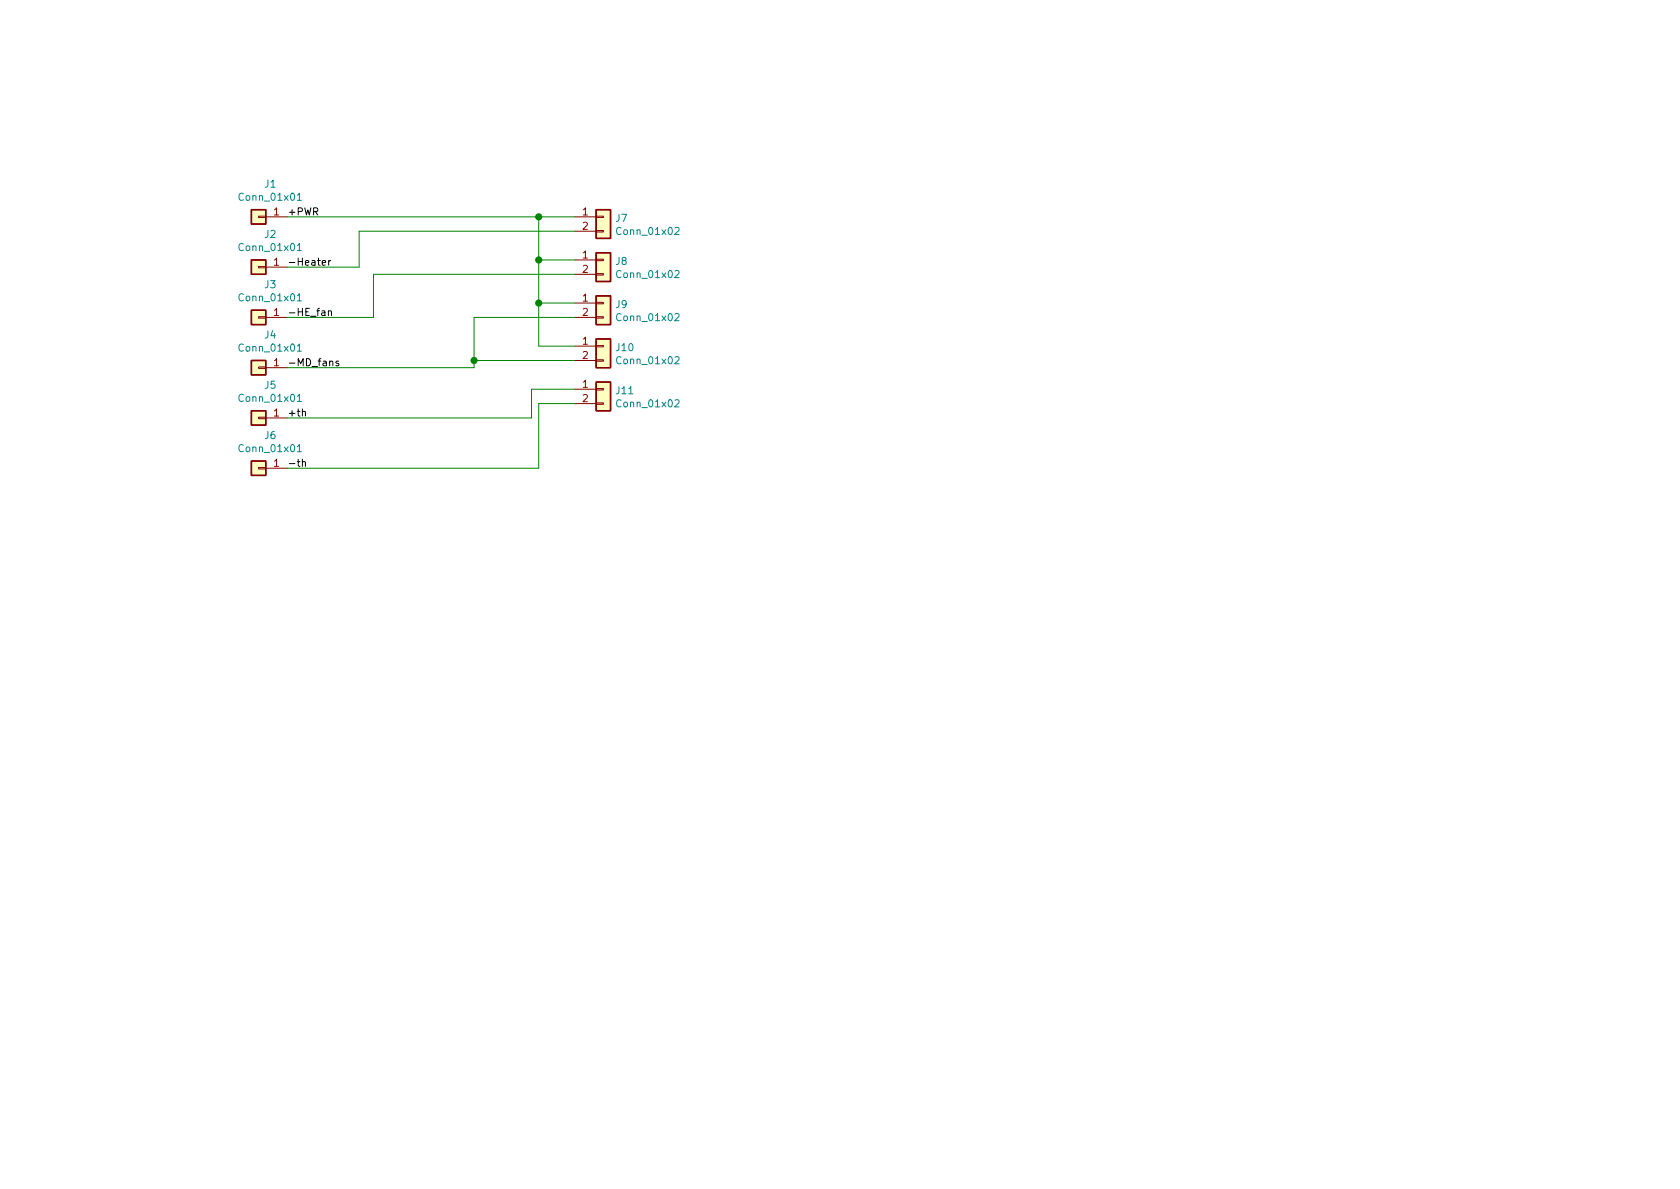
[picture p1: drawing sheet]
EESchema Schematic File Version 4
EELAYER 30 0
EELAYER END
$Descr A4 11693 8268
encoding utf-8
Sheet 1 1
Title ""
Date ""
Rev ""
Comp ""
Comment1 ""
Comment2 ""
Comment3 ""
Comment4 ""
$EndDescr
$Comp
L Connector_Generic:Conn_01x01 J1
U 1 1
P 1800 1500
F 0 "J1" H 1718 1275 50  0000 C CNN
F 1 "Conn_01x01" H 1718 1366 50  0000 C CNN
F 2 "Connector_Wire:SolderWire-0.5sqmm_1x01_D0.9mm_OD2.1mm" H 1800 1500 50  0001 C CNN
F 3 "~" H 1800 1500 50  0001 C CNN
	1    1800 1500
	-1   0    0    1   
$EndComp
$Comp
L Connector_Generic:Conn_01x01 J2
U 1 1
P 1800 1850
F 0 "J2" H 1718 1625 50  0000 C CNN
F 1 "Conn_01x01" H 1718 1716 50  0000 C CNN
F 2 "Connector_Wire:SolderWire-0.5sqmm_1x01_D0.9mm_OD2.1mm" H 1800 1850 50  0001 C CNN
F 3 "~" H 1800 1850 50  0001 C CNN
	1    1800 1850
	-1   0    0    1   
$EndComp
$Comp
L Connector_Generic:Conn_01x01 J3
U 1 1
P 1800 2200
F 0 "J3" H 1718 1975 50  0000 C CNN
F 1 "Conn_01x01" H 1718 2066 50  0000 C CNN
F 2 "Connector_Wire:SolderWire-0.15sqmm_1x01_D0.5mm_OD1.5mm" H 1800 2200 50  0001 C CNN
F 3 "~" H 1800 2200 50  0001 C CNN
	1    1800 2200
	-1   0    0    1   
$EndComp
$Comp
L Connector_Generic:Conn_01x01 J4
U 1 1
P 1800 2550
F 0 "J4" H 1718 2325 50  0000 C CNN
F 1 "Conn_01x01" H 1718 2416 50  0000 C CNN
F 2 "Connector_Wire:SolderWire-0.15sqmm_1x01_D0.5mm_OD1.5mm" H 1800 2550 50  0001 C CNN
F 3 "~" H 1800 2550 50  0001 C CNN
	1    1800 2550
	-1   0    0    1   
$EndComp
$Comp
L Connector_Generic:Conn_01x01 J5
U 1 1
P 1800 2900
F 0 "J5" H 1718 2675 50  0000 C CNN
F 1 "Conn_01x01" H 1718 2766 50  0000 C CNN
F 2 "Connector_Wire:SolderWire-0.15sqmm_1x01_D0.5mm_OD1.5mm" H 1800 2900 50  0001 C CNN
F 3 "~" H 1800 2900 50  0001 C CNN
	1    1800 2900
	-1   0    0    1   
$EndComp
$Comp
L Connector_Generic:Conn_01x01 J6
U 1 1
P 1800 3250
F 0 "J6" H 1718 3025 50  0000 C CNN
F 1 "Conn_01x01" H 1718 3116 50  0000 C CNN
F 2 "Connector_Wire:SolderWire-0.15sqmm_1x01_D0.5mm_OD1.5mm" H 1800 3250 50  0001 C CNN
F 3 "~" H 1800 3250 50  0001 C CNN
	1    1800 3250
	-1   0    0    1   
$EndComp
$Comp
L Connector_Generic:Conn_01x02 J7
U 1 1
P 4200 1500
F 0 "J7" H 4280 1492 50  0000 L CNN
F 1 "Conn_01x02" H 4280 1401 50  0000 L CNN
F 2 "Connector_AMASS:AMASS_XT30U-F_1x02_P5.0mm_Vertical" H 4200 1500 50  0001 C CNN
F 3 "~" H 4200 1500 50  0001 C CNN
	1    4200 1500
	1    0    0    -1  
$EndComp
$Comp
L Connector_Generic:Conn_01x02 J8
U 1 1
P 4200 1800
F 0 "J8" H 4280 1792 50  0000 L CNN
F 1 "Conn_01x02" H 4280 1701 50  0000 L CNN
F 2 "Connector_JST:JST_XH_S2B-XH-A_1x02_P2.50mm_Horizontal" H 4200 1800 50  0001 C CNN
F 3 "~" H 4200 1800 50  0001 C CNN
	1    4200 1800
	1    0    0    -1  
$EndComp
$Comp
L Connector_Generic:Conn_01x02 J9
U 1 1
P 4200 2100
F 0 "J9" H 4280 2092 50  0000 L CNN
F 1 "Conn_01x02" H 4280 2001 50  0000 L CNN
F 2 "Connector_JST:JST_XH_S2B-XH-A_1x02_P2.50mm_Horizontal" H 4200 2100 50  0001 C CNN
F 3 "~" H 4200 2100 50  0001 C CNN
	1    4200 2100
	1    0    0    -1  
$EndComp
$Comp
L Connector_Generic:Conn_01x02 J10
U 1 1
P 4200 2400
F 0 "J10" H 4280 2392 50  0000 L CNN
F 1 "Conn_01x02" H 4280 2301 50  0000 L CNN
F 2 "Connector_JST:JST_XH_S2B-XH-A_1x02_P2.50mm_Horizontal" H 4200 2400 50  0001 C CNN
F 3 "~" H 4200 2400 50  0001 C CNN
	1    4200 2400
	1    0    0    -1  
$EndComp
$Comp
L Connector_Generic:Conn_01x02 J11
U 1 1
P 4200 2700
F 0 "J11" H 4280 2692 50  0000 L CNN
F 1 "Conn_01x02" H 4280 2601 50  0000 L CNN
F 2 "Connector_JST:JST_XH_B2B-XH-A_1x02_P2.50mm_Vertical" H 4200 2700 50  0001 C CNN
F 3 "~" H 4200 2700 50  0001 C CNN
	1    4200 2700
	1    0    0    -1  
$EndComp
Text Label 2000 1500 0    50   ~ 0
+PWR
Text Label 2000 1850 0    50   ~ 0
-Heater
Text Label 2000 2200 0    50   ~ 0
-HE_fan
Text Label 2000 2550 0    50   ~ 0
-MD_fans
Text Label 2000 2900 0    50   ~ 0
+th
Text Label 2000 3250 0    50   ~ 0
-th
Wire Wire Line
	2000 3250 3750 3250
Wire Wire Line
	3750 3250 3750 2800
Wire Wire Line
	3750 2800 4000 2800
Wire Wire Line
	2000 2900 3700 2900
Wire Wire Line
	3700 2900 3700 2700
Wire Wire Line
	3700 2700 4000 2700
Wire Wire Line
	2000 1500 3750 1500
Wire Wire Line
	4000 1800 3750 1800
Wire Wire Line
	3750 1800 3750 1500
Connection ~ 3750 1500
Wire Wire Line
	3750 1500 4000 1500
Wire Wire Line
	4000 2100 3750 2100
Wire Wire Line
	3750 2100 3750 1800
Connection ~ 3750 1800
Wire Wire Line
	4000 2400 3750 2400
Wire Wire Line
	3750 2400 3750 2100
Connection ~ 3750 2100
Wire Wire Line
	4000 2500 3300 2500
Wire Wire Line
	3300 2500 3300 2550
Wire Wire Line
	3300 2550 2000 2550
Wire Wire Line
	4000 2200 3300 2200
Wire Wire Line
	3300 2200 3300 2500
Connection ~ 3300 2500
Wire Wire Line
	4000 1900 2600 1900
Wire Wire Line
	2600 1900 2600 2200
Wire Wire Line
	2600 2200 2000 2200
Wire Wire Line
	4000 1600 2500 1600
Wire Wire Line
	2500 1600 2500 1850
Wire Wire Line
	2500 1850 2000 1850
$EndSCHEMATC
